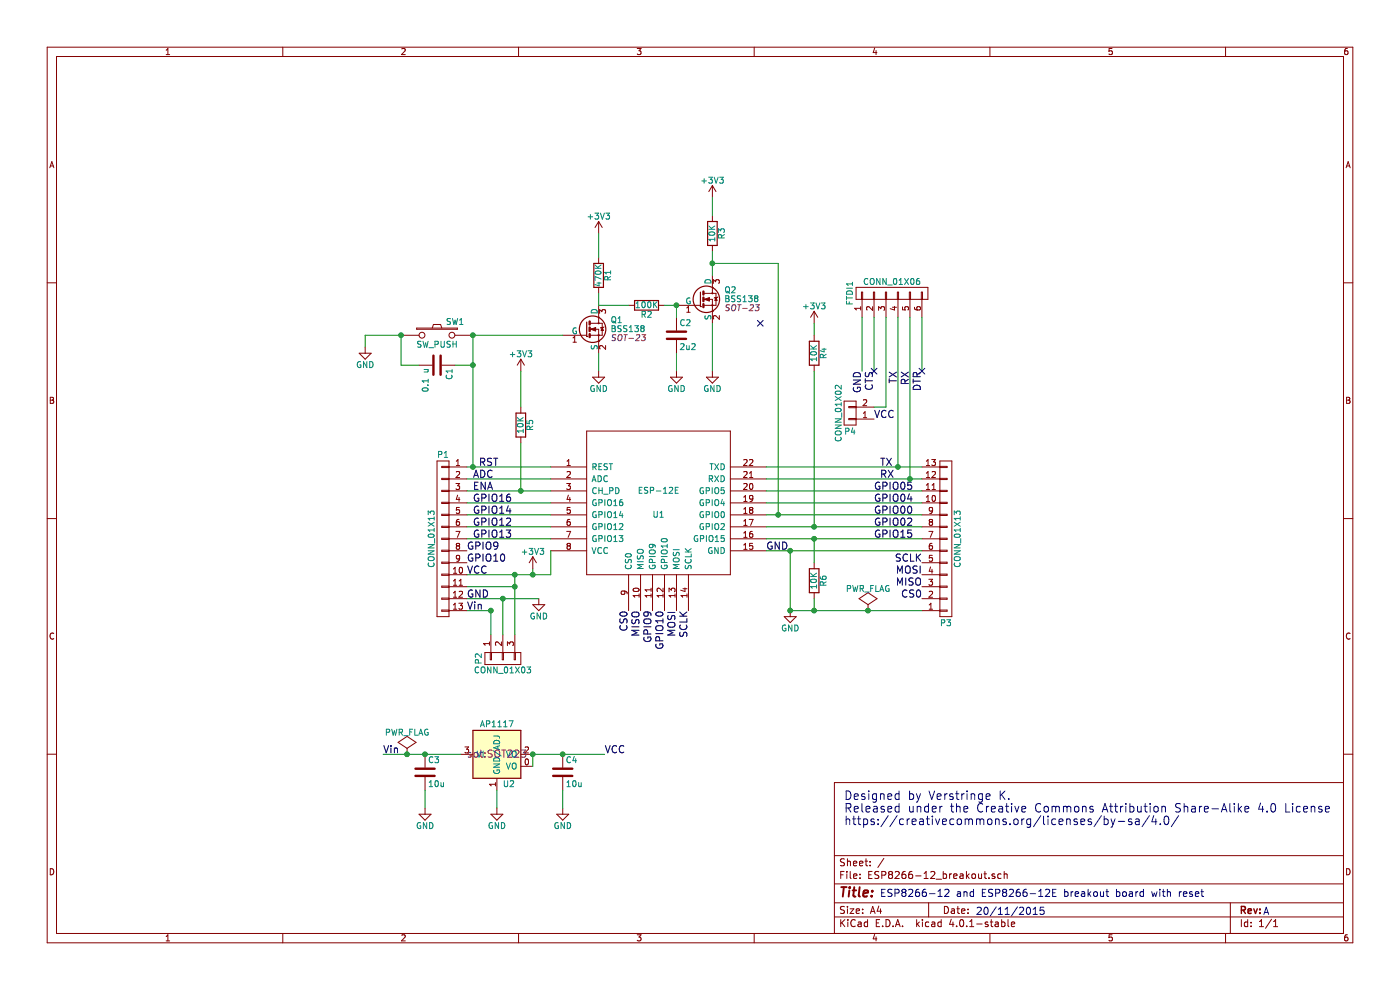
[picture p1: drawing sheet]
EESchema Schematic File Version 2
LIBS:ESP8266
LIBS:power
LIBS:device
LIBS:transistors
LIBS:conn
LIBS:linear
LIBS:regul
LIBS:74xx
LIBS:cmos4000
LIBS:adc-dac
LIBS:memory
LIBS:xilinx
LIBS:microcontrollers
LIBS:dsp
LIBS:microchip
LIBS:analog_switches
LIBS:motorola
LIBS:texas
LIBS:intel
LIBS:audio
LIBS:interface
LIBS:digital-audio
LIBS:philips
LIBS:display
LIBS:cypress
LIBS:siliconi
LIBS:opto
LIBS:atmel
LIBS:contrib
LIBS:valves
LIBS:ESP8266-12_breakout-cache
EELAYER 25 0
EELAYER END
$Descr A4 11693 8268
encoding utf-8
Sheet 1 1
Title ""
Date ""
Rev ""
Comp ""
Comment1 ""
Comment2 ""
Comment3 ""
Comment4 ""
$EndDescr
$Comp
L ESP-12E U1
U 1 1
P 5500 4200
F 0 "U1" H 5500 4100 50  0000 C CNN
F 1 "ESP-12E" H 5500 4300 50  0000 C CNN
F 2 "ESP8266:ESP-12E" H 5500 4200 50  0001 C CNN
F 3 "" H 5500 4200 50  0001 C CNN
	1    5500 4200
	1    0    0    -1  
$EndComp
$Comp
L CONN_01X03 P2
U 1 1
P 4200 5500
F 0 "P2" H 4200 5700 50  0000 C CNN
F 1 "CONN_01X03" V 4300 5500 50  0000 C CNN
F 2 "Pin_Headers:Pin_Header_Straight_1x03" H 4200 5500 60  0001 C CNN
F 3 "" H 4200 5500 60  0000 C CNN
	1    4200 5500
	0    -1   1    0   
$EndComp
$Comp
L CONN_01X06 FTDI1
U 1 1
P 7450 2450
F 0 "FTDI1" H 7450 2800 50  0000 C CNN
F 1 "CONN_01X06" V 7550 2450 50  0000 C CNN
F 2 "Pin_Headers:Pin_Header_Straight_1x06" H 7450 2450 60  0001 C CNN
F 3 "" H 7450 2450 60  0000 C CNN
	1    7450 2450
	0    -1   -1   0   
$EndComp
$Comp
L SW_PUSH SW1
U 1 1
P 3650 2800
F 0 "SW1" H 3800 2910 50  0000 C CNN
F 1 "SW_PUSH" H 3650 2720 50  0000 C CNN
F 2 "Buttons_Switches_SMD:SW_SPST_EVPBF" H 3650 2800 60  0001 C CNN
F 3 "" H 3650 2800 60  0000 C CNN
	1    3650 2800
	1    0    0    -1  
$EndComp
Wire Wire Line
	7200 2650 7200 3100
Text Label 7200 3100 3    60   ~ 0
GND
Text Label 7300 3100 3    60   ~ 0
CTS
Wire Wire Line
	7400 2650 7400 3400
Text Label 7500 3100 3    60   ~ 0
TX
Wire Wire Line
	7600 2650 7600 4000
Text Label 7600 3100 3    60   ~ 0
RX
Text Label 7700 3100 3    60   ~ 0
DTR
Wire Wire Line
	3900 3900 4600 3900
Wire Wire Line
	3900 4000 4600 4000
Wire Wire Line
	3900 4100 4600 4100
Wire Wire Line
	3900 4200 4600 4200
Wire Wire Line
	3900 4300 4600 4300
Wire Wire Line
	4600 4400 3900 4400
Wire Wire Line
	3900 4500 4600 4500
Wire Wire Line
	6400 3900 7700 3900
Wire Wire Line
	6400 4100 7700 4100
Wire Wire Line
	6400 4200 7700 4200
Wire Wire Line
	6400 4300 7700 4300
Wire Wire Line
	6400 4400 7700 4400
Wire Wire Line
	6400 4500 7700 4500
Text Label 3900 5100 0    60   ~ 0
Vin
Text Label 3900 5000 0    60   ~ 0
GND
Text Label 3900 4600 0    60   ~ 0
GPIO9
Text Label 3900 4700 0    60   ~ 0
GPIO10
Text Label 3900 4800 0    60   ~ 0
VCC
Text Label 5450 5100 3    60   ~ 0
GPIO9
Text Label 5550 5100 3    60   ~ 0
GPIO10
Wire Wire Line
	3900 4800 4600 4800
Wire Wire Line
	4600 4800 4600 4600
$Comp
L GND #PWR01
U 1 1
P 4500 5000
F 0 "#PWR01" H 4500 4750 50  0001 C CNN
F 1 "GND" H 4500 4850 50  0000 C CNN
F 2 "" H 4500 5000 60  0000 C CNN
F 3 "" H 4500 5000 60  0000 C CNN
	1    4500 5000
	1    0    0    -1  
$EndComp
Text Label 6400 4600 0    60   ~ 0
GND
Text Label 5250 5100 3    60   ~ 0
CS0
Text Label 5350 5100 3    60   ~ 0
MISO
Text Label 5650 5100 3    60   ~ 0
MOSI
Text Label 5750 5100 3    60   ~ 0
SCLK
Text Label 7700 4700 2    60   ~ 0
SCLK
Text Label 7700 4800 2    60   ~ 0
MOSI
Text Label 7700 4900 2    60   ~ 0
MISO
Text Label 7700 5000 2    60   ~ 0
CS0
$Comp
L GND #PWR02
U 1 1
P 6600 5100
F 0 "#PWR02" H 6600 4850 50  0001 C CNN
F 1 "GND" H 6600 4950 50  0000 C CNN
F 2 "" H 6600 5100 60  0000 C CNN
F 3 "" H 6600 5100 60  0000 C CNN
	1    6600 5100
	1    0    0    -1  
$EndComp
Wire Wire Line
	4200 5000 4200 5300
Wire Wire Line
	4300 4800 4300 5300
Connection ~ 4300 4800
$Comp
L C C1
U 1 1
P 3650 3050
F 0 "C1" H 3675 3150 50  0000 L CNN
F 1 "0.1 u" H 3675 2950 50  0000 L CNN
F 2 "Capacitors_SMD:C_1206_HandSoldering" H 3688 2900 30  0001 C CNN
F 3 "" H 3650 3050 60  0000 C CNN
	1    3650 3050
	0    1    1    0   
$EndComp
$Comp
L R R5
U 1 1
P 4350 3550
F 0 "R5" V 4430 3550 50  0000 C CNN
F 1 "10K" V 4350 3550 50  0000 C CNN
F 2 "Resistors_SMD:R_1206_HandSoldering" V 4280 3550 30  0001 C CNN
F 3 "" H 4350 3550 30  0000 C CNN
	1    4350 3550
	1    0    0    -1  
$EndComp
$Comp
L +3V3 #PWR03
U 1 1
P 4350 3100
F 0 "#PWR03" H 4350 2950 50  0001 C CNN
F 1 "+3V3" H 4350 3240 50  0000 C CNN
F 2 "" H 4350 3100 60  0000 C CNN
F 3 "" H 4350 3100 60  0000 C CNN
	1    4350 3100
	1    0    0    -1  
$EndComp
Wire Wire Line
	4350 3100 4350 3400
Wire Wire Line
	4350 3700 4350 4100
Connection ~ 4350 4100
Wire Wire Line
	3950 2800 3950 3900
Connection ~ 3950 3900
Wire Wire Line
	3800 3050 3950 3050
Connection ~ 3950 3050
Wire Wire Line
	3350 2800 3350 3050
Wire Wire Line
	3350 3050 3500 3050
$Comp
L GND #PWR04
U 1 1
P 3050 2900
F 0 "#PWR04" H 3050 2650 50  0001 C CNN
F 1 "GND" H 3050 2750 50  0000 C CNN
F 2 "" H 3050 2900 60  0000 C CNN
F 3 "" H 3050 2900 60  0000 C CNN
	1    3050 2900
	1    0    0    -1  
$EndComp
Wire Wire Line
	3050 2900 3050 2800
Wire Wire Line
	3050 2800 3350 2800
$Comp
L BSS138 Q1
U 1 1
P 4900 2750
F 0 "Q1" H 5100 2825 50  0000 L CNN
F 1 "BSS138" H 5100 2750 50  0000 L CNN
F 2 "SOT-23" H 5100 2675 50  0000 L CIN
F 3 "" H 4900 2750 50  0000 L CNN
	1    4900 2750
	1    0    0    -1  
$EndComp
$Comp
L BSS138 Q2
U 1 1
P 5850 2500
F 0 "Q2" H 6050 2575 50  0000 L CNN
F 1 "BSS138" H 6050 2500 50  0000 L CNN
F 2 "SOT-23" H 6050 2425 50  0000 L CIN
F 3 "" H 5850 2500 50  0000 L CNN
	1    5850 2500
	1    0    0    -1  
$EndComp
Connection ~ 7600 4000
Wire Wire Line
	7500 2650 7500 3900
Connection ~ 7500 3900
$Comp
L GND #PWR05
U 1 1
P 5000 3100
F 0 "#PWR05" H 5000 2850 50  0001 C CNN
F 1 "GND" H 5000 2950 50  0000 C CNN
F 2 "" H 5000 3100 60  0000 C CNN
F 3 "" H 5000 3100 60  0000 C CNN
	1    5000 3100
	1    0    0    -1  
$EndComp
$Comp
L GND #PWR06
U 1 1
P 5950 3100
F 0 "#PWR06" H 5950 2850 50  0001 C CNN
F 1 "GND" H 5950 2950 50  0000 C CNN
F 2 "" H 5950 3100 60  0000 C CNN
F 3 "" H 5950 3100 60  0000 C CNN
	1    5950 3100
	1    0    0    -1  
$EndComp
Wire Wire Line
	5000 2950 5000 3100
$Comp
L R R2
U 1 1
P 5400 2550
F 0 "R2" V 5480 2550 50  0000 C CNN
F 1 "100K" V 5400 2550 50  0000 C CNN
F 2 "Resistors_SMD:R_1206_HandSoldering" V 5330 2550 30  0001 C CNN
F 3 "" H 5400 2550 30  0000 C CNN
	1    5400 2550
	0    1    1    0   
$EndComp
$Comp
L C C2
U 1 1
P 5650 2800
F 0 "C2" H 5675 2900 50  0000 L CNN
F 1 "2u2" H 5675 2700 50  0000 L CNN
F 2 "Capacitors_SMD:C_1206_HandSoldering" H 5688 2650 30  0001 C CNN
F 3 "" H 5650 2800 60  0000 C CNN
	1    5650 2800
	1    0    0    -1  
$EndComp
$Comp
L GND #PWR07
U 1 1
P 5650 3100
F 0 "#PWR07" H 5650 2850 50  0001 C CNN
F 1 "GND" H 5650 2950 50  0000 C CNN
F 2 "" H 5650 3100 60  0000 C CNN
F 3 "" H 5650 3100 60  0000 C CNN
	1    5650 3100
	1    0    0    -1  
$EndComp
$Comp
L R R1
U 1 1
P 5000 2300
F 0 "R1" V 5080 2300 50  0000 C CNN
F 1 "470K" V 5000 2300 50  0000 C CNN
F 2 "Resistors_SMD:R_1206_HandSoldering" V 4930 2300 30  0001 C CNN
F 3 "" H 5000 2300 30  0000 C CNN
	1    5000 2300
	1    0    0    -1  
$EndComp
Wire Wire Line
	5000 2550 5250 2550
Wire Wire Line
	5550 2550 5650 2550
Wire Wire Line
	5650 2550 5650 2650
Wire Wire Line
	5000 2450 5000 2550
Wire Wire Line
	4700 2800 3950 2800
$Comp
L +3V3 #PWR08
U 1 1
P 5000 1950
F 0 "#PWR08" H 5000 1800 50  0001 C CNN
F 1 "+3V3" H 5000 2090 50  0000 C CNN
F 2 "" H 5000 1950 60  0000 C CNN
F 3 "" H 5000 1950 60  0000 C CNN
	1    5000 1950
	1    0    0    -1  
$EndComp
$Comp
L +3V3 #PWR09
U 1 1
P 5950 1650
F 0 "#PWR09" H 5950 1500 50  0001 C CNN
F 1 "+3V3" H 5950 1790 50  0000 C CNN
F 2 "" H 5950 1650 60  0000 C CNN
F 3 "" H 5950 1650 60  0000 C CNN
	1    5950 1650
	1    0    0    -1  
$EndComp
$Comp
L R R3
U 1 1
P 5950 1950
F 0 "R3" V 6030 1950 50  0000 C CNN
F 1 "10K" V 5950 1950 50  0000 C CNN
F 2 "Resistors_SMD:R_1206_HandSoldering" V 5880 1950 30  0001 C CNN
F 3 "" H 5950 1950 30  0000 C CNN
	1    5950 1950
	1    0    0    -1  
$EndComp
Wire Wire Line
	5950 1650 5950 1800
Wire Wire Line
	5950 2100 5950 2300
Wire Wire Line
	5000 1950 5000 2150
Wire Wire Line
	5950 2200 6500 2200
Wire Wire Line
	6500 2200 6500 4300
Connection ~ 6500 4300
Connection ~ 5950 2200
$Comp
L R R4
U 1 1
P 6800 2950
F 0 "R4" V 6880 2950 50  0000 C CNN
F 1 "10K" V 6800 2950 50  0000 C CNN
F 2 "Resistors_SMD:R_1206_HandSoldering" V 6730 2950 30  0001 C CNN
F 3 "" H 6800 2950 30  0000 C CNN
	1    6800 2950
	1    0    0    -1  
$EndComp
$Comp
L +3V3 #PWR010
U 1 1
P 6800 2700
F 0 "#PWR010" H 6800 2550 50  0001 C CNN
F 1 "+3V3" H 6800 2840 50  0000 C CNN
F 2 "" H 6800 2700 60  0000 C CNN
F 3 "" H 6800 2700 60  0000 C CNN
	1    6800 2700
	1    0    0    -1  
$EndComp
Wire Wire Line
	6800 2700 6800 2800
Wire Wire Line
	6400 4000 7700 4000
$Comp
L CONN_01X02 P4
U 1 1
P 7100 3450
F 0 "P4" H 7100 3600 50  0000 C CNN
F 1 "CONN_01X02" V 7200 3450 50  0000 C CNN
F 2 "Pin_Headers:Pin_Header_Straight_1x02" H 7100 3450 60  0001 C CNN
F 3 "" H 7100 3450 60  0000 C CNN
	1    7100 3450
	-1   0    0    1   
$EndComp
Text Label 7300 3500 0    60   ~ 0
VCC
Wire Wire Line
	7400 3400 7300 3400
$Comp
L +3V3 #PWR011
U 1 1
P 4450 4750
F 0 "#PWR011" H 4450 4600 50  0001 C CNN
F 1 "+3V3" H 4450 4890 50  0000 C CNN
F 2 "" H 4450 4750 60  0000 C CNN
F 3 "" H 4450 4750 60  0000 C CNN
	1    4450 4750
	1    0    0    -1  
$EndComp
Wire Wire Line
	4450 4750 4450 4800
Connection ~ 4450 4800
$Comp
L AP1117-RESCUE-ESP8266-12_breakout U2
U 1 1
P 4150 6300
F 0 "U2" H 4250 6050 50  0000 C CNN
F 1 "AP1117" H 4150 6550 50  0000 C CNN
F 2 "sot:SOT223" H 4150 6300 60  0000 C CNN
F 3 "" H 4150 6300 60  0000 C CNN
	1    4150 6300
	1    0    0    -1  
$EndComp
$Comp
L C C3
U 1 1
P 3550 6450
F 0 "C3" H 3575 6550 50  0000 L CNN
F 1 "10u" H 3575 6350 50  0000 L CNN
F 2 "Capacitors_SMD:C_1206_HandSoldering" H 3588 6300 30  0001 C CNN
F 3 "" H 3550 6450 60  0000 C CNN
	1    3550 6450
	1    0    0    -1  
$EndComp
$Comp
L C C4
U 1 1
P 4700 6450
F 0 "C4" H 4725 6550 50  0000 L CNN
F 1 "10u" H 4725 6350 50  0000 L CNN
F 2 "Capacitors_SMD:C_1206_HandSoldering" H 4738 6300 30  0001 C CNN
F 3 "" H 4700 6450 60  0000 C CNN
	1    4700 6450
	1    0    0    -1  
$EndComp
$Comp
L GND #PWR012
U 1 1
P 3550 6750
F 0 "#PWR012" H 3550 6500 50  0001 C CNN
F 1 "GND" H 3550 6600 50  0000 C CNN
F 2 "" H 3550 6750 60  0000 C CNN
F 3 "" H 3550 6750 60  0000 C CNN
	1    3550 6750
	1    0    0    -1  
$EndComp
$Comp
L GND #PWR013
U 1 1
P 4150 6750
F 0 "#PWR013" H 4150 6500 50  0001 C CNN
F 1 "GND" H 4150 6600 50  0000 C CNN
F 2 "" H 4150 6750 60  0000 C CNN
F 3 "" H 4150 6750 60  0000 C CNN
	1    4150 6750
	1    0    0    -1  
$EndComp
$Comp
L GND #PWR014
U 1 1
P 4700 6750
F 0 "#PWR014" H 4700 6500 50  0001 C CNN
F 1 "GND" H 4700 6600 50  0000 C CNN
F 2 "" H 4700 6750 60  0000 C CNN
F 3 "" H 4700 6750 60  0000 C CNN
	1    4700 6750
	1    0    0    -1  
$EndComp
Wire Wire Line
	3550 6600 3550 6750
Wire Wire Line
	4700 6750 4700 6600
Wire Wire Line
	4450 6300 5050 6300
Connection ~ 3550 6300
Connection ~ 4700 6300
Text Label 5050 6300 0    60   ~ 0
VCC
Text Label 3200 6300 0    60   ~ 0
Vin
$Comp
L CONN_01X13 P3
U 1 1
P 7900 4500
F 0 "P3" H 7900 5200 50  0000 C CNN
F 1 "CONN_01X13" V 8000 4500 50  0000 C CNN
F 2 "Pin_Headers:Pin_Header_Straight_1x13" H 7900 4500 60  0001 C CNN
F 3 "" H 7900 4500 60  0000 C CNN
	1    7900 4500
	1    0    0    1   
$EndComp
$Comp
L CONN_01X13 P1
U 1 1
P 3700 4500
F 0 "P1" H 3700 5200 50  0000 C CNN
F 1 "CONN_01X13" V 3800 4500 50  0000 C CNN
F 2 "Pin_Headers:Pin_Header_Straight_1x13" H 3700 4500 60  0001 C CNN
F 3 "" H 3700 4500 60  0000 C CNN
	1    3700 4500
	-1   0    0    -1  
$EndComp
Wire Wire Line
	3900 5100 4100 5100
Connection ~ 4100 5100
Wire Wire Line
	4100 5100 4100 5300
Wire Wire Line
	3900 5000 4500 5000
Connection ~ 4200 5000
Wire Wire Line
	3900 4900 4300 4900
Connection ~ 4300 4900
Wire Wire Line
	6400 4600 7700 4600
Connection ~ 6600 4600
Connection ~ 6600 5100
Text Label 3950 4500 0    60   ~ 0
GPIO13
Text Label 3950 4400 0    60   ~ 0
GPIO12
Text Label 3950 4300 0    60   ~ 0
GPIO14
Text Label 3950 4200 0    60   ~ 0
GPIO16
Text Label 3950 4000 0    60   ~ 0
ADC
Text Label 4000 3900 0    60   ~ 0
RST
Text Label 7350 3900 0    60   ~ 0
TX
Text Label 7350 4000 0    60   ~ 0
RX
Text Label 7300 4100 0    60   ~ 0
GPIO05
Text Label 7300 4200 0    60   ~ 0
GPIO04
Text Label 7300 4300 0    60   ~ 0
GPIO00
Text Label 7300 4400 0    60   ~ 0
GPIO02
Text Label 7300 4500 0    60   ~ 0
GPIO15
Text Label 3950 4100 0    60   ~ 0
ENA
Connection ~ 4450 6300
Connection ~ 3950 2800
Connection ~ 3350 2800
$Comp
L PWR_FLAG #FLG015
U 1 1
P 3400 6300
F 0 "#FLG015" H 3400 6395 50  0001 C CNN
F 1 "PWR_FLAG" H 3400 6480 50  0000 C CNN
F 2 "" H 3400 6300 60  0000 C CNN
F 3 "" H 3400 6300 60  0000 C CNN
	1    3400 6300
	1    0    0    -1  
$EndComp
Wire Wire Line
	3200 6300 3850 6300
Connection ~ 3400 6300
Connection ~ 5650 2550
Wire Wire Line
	5950 2700 5950 3100
Wire Wire Line
	4150 6600 4150 6750
Wire Wire Line
	5650 2950 5650 3100
Wire Wire Line
	6600 4600 6600 5100
Wire Wire Line
	7300 2650 7300 3100
Wire Wire Line
	7700 3100 7700 2650
$Comp
L PWR_FLAG #FLG016
U 1 1
P 7250 5100
F 0 "#FLG016" H 7250 5195 50  0001 C CNN
F 1 "PWR_FLAG" H 7250 5280 50  0000 C CNN
F 2 "" H 7250 5100 60  0000 C CNN
F 3 "" H 7250 5100 60  0000 C CNN
	1    7250 5100
	1    0    0    -1  
$EndComp
Wire Wire Line
	6600 5100 7700 5100
Connection ~ 7250 5100
NoConn ~ 7700 3100
NoConn ~ 7300 3100
NoConn ~ 6350 2700
Wire Wire Line
	4450 6400 4450 6300
Text Notes 7350 7500 0    60   ~ 0
ESP8266-12 and ESP8266-12E breakout board with reset
Text Notes 8150 7650 0    60   ~ 0
20/11/2015
Text Notes 10550 7650 0    60   ~ 0
A
Text Notes 7050 6900 0    71   ~ 0
Designed by Verstringe K.\nReleased under the Creative Commons Attribution Share-Alike 4.0 License\nhttps://creativecommons.org/licenses/by-sa/4.0/
Connection ~ 6800 4400
Wire Wire Line
	6800 4400 6800 3100
$Comp
L R R6
U 1 1
P 6800 4850
F 0 "R6" V 6880 4850 50  0000 C CNN
F 1 "10K" V 6800 4850 50  0000 C CNN
F 2 "Resistors_SMD:R_1206_HandSoldering" V 6730 4850 30  0001 C CNN
F 3 "" H 6800 4850 30  0000 C CNN
	1    6800 4850
	1    0    0    -1  
$EndComp
Wire Wire Line
	6800 5000 6800 5100
Connection ~ 6800 5100
Wire Wire Line
	6800 4700 6800 4500
Connection ~ 6800 4500
$EndSCHEMATC
